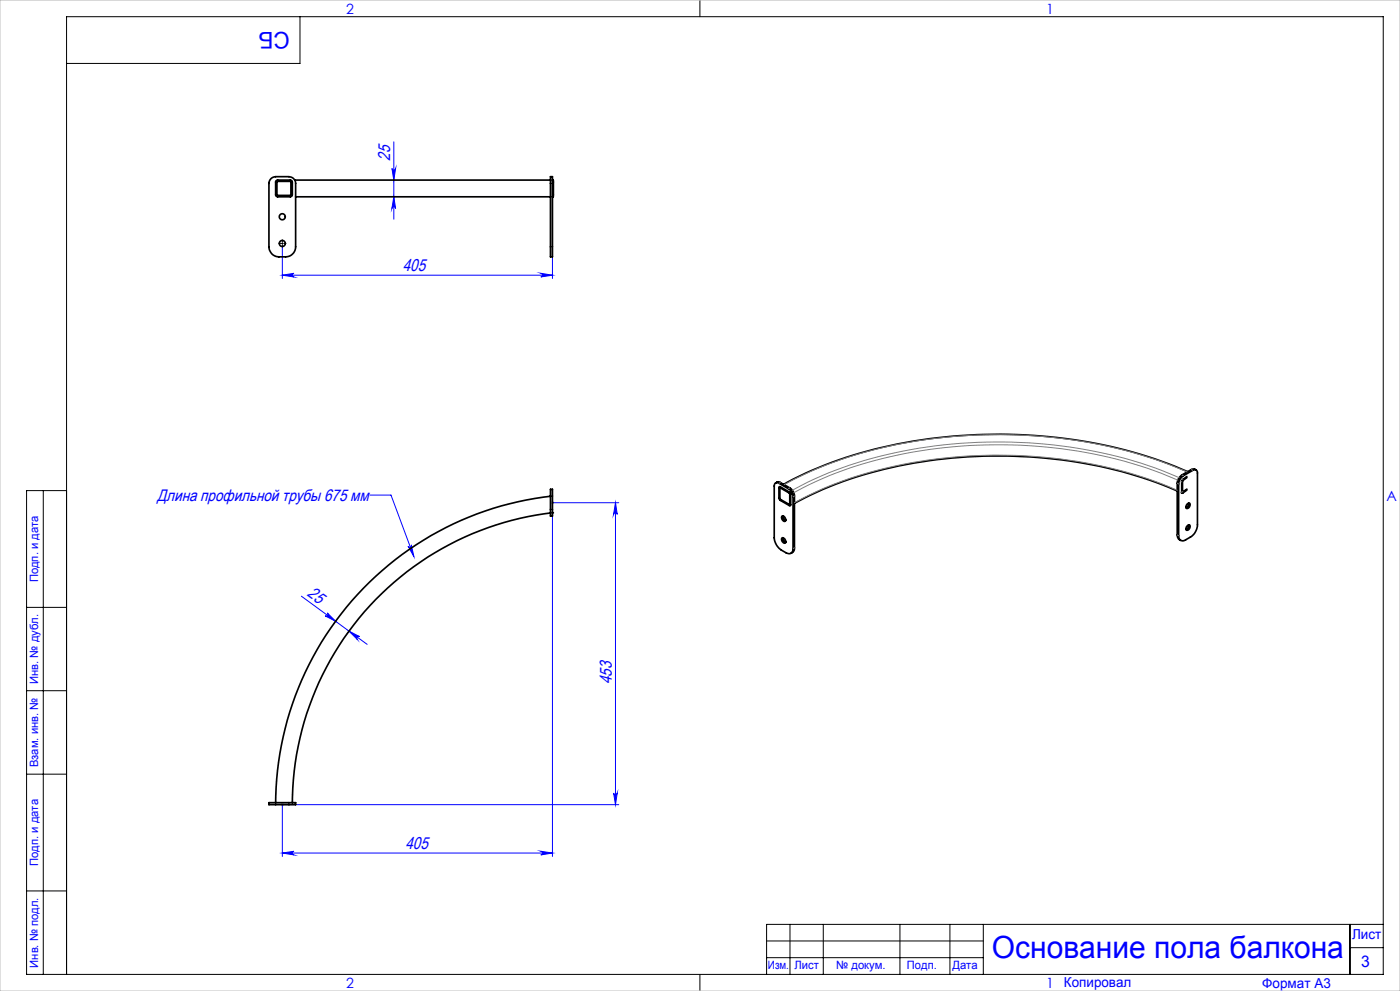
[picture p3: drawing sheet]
<svg xmlns="http://www.w3.org/2000/svg" width="420mm" height="297mm" viewBox="0 0 420 297" stroke-linecap="round" stroke-linejoin="round" font-family="sans-serif">
<g fill="none" stroke="#00f" stroke-width=".3">
<path d="M117.6 50.5a.55 .55 0 0 0 .5 .5 .55 .55 0 0 0 .6-.5l-.6 3.5zM118.1 59l.6 3.5a.55 .55 0 0 0-.6-.6 .55 .55 0 0 0-.5 .6zM118.1 42.5v23.2M84.7 74.1v9.4M165.7 77v6.5M84.7 82.5l3.5-.6a.55 .55 0 0 0-.5 .6 .55 .55 0 0 0 .5 .5zM84.7 82.5h81M162.2 81.9l3.5 .6-3.5 .5a.55 .55 0 0 0 .5-.5 .55 .55 0 0 0-.5-.6zM111.1 148.4h6.2l6.8 18.4M165.7 154.7v102M165.8 150.7h19.8M184.6 150.7v90.5"/>
<path d="M184.6 150.7l.6 3.5a.55 .55 0 0 0-.6-.6 .55 .55 0 0 0-.5 .6zM90.4 178.7l10.3 7.5M122.4 163.7a.53 .53 0 0 0 .7 .3 .53 .53 0 0 0 .3-.7l.7 3.5zM98.2 183.7l2.5 2.5-3.2-1.6a.54 .54 0 0 0 .8-.2 .54 .54 0 0 0-.1-.7zM100.6 186.2l-.5 .8M100.7 186.2l4 3M104.7 189.2l-.6 .8M104.7 189.2l5.4 3.9M104.7 189.2l3.1 1.6a.54 .54 0 0 0-.7 .1 .54 .54 0 0 0 .1 .8zM184.1 237.7a.55 .55 0 0 0 .5 .5 .55 .55 0 0 0 .6-.5l-.6 3.5zM84.7 241.2h100.9M84.7 255.7l3.5-.6a.55 .55 0 0 0-.5 .6 .55 .55 0 0 0 .5 .5z"/>
<path d="M84.7 241.2v15.5M84.7 255.7h81M162.2 255.1l3.5 .6-3.5 .5a.55 .55 0 0 0 .5-.5 .55 .55 0 0 0-.5-.6z"/>
</g>
<path d="M0 0h420v297h-420zM165.2 150.7h1M165.4 150.3l.7 .7M165.7 150.1v1.1M166.1 150.3l-.7 .7M84.2 241.2h1M84.3 240.8l.8 .7M84.7 240.7v.9M85.1 240.8l-.8 .7" fill="none" stroke="#c0c0c0" stroke-width=".3"/>
<path d="M84.3 72.9h-.7M84.7 72.5v-.7M84.7 73.3v.7M85.1 72.9h.7" fill="none" stroke="#000" stroke-width=".3" stroke-dasharray="15.2 1.3 1.3 1.3"/>
<g fill="none" stroke="#000" stroke-width=".3">
<path d="M90 5v14h-70M210 0v5M84.5 73h.4M84.7 72.8v.4M13 147v145M20 147h-12v145h407v-287h-395v287M8 182h12M8 207h12M8 232h12M8 267h12M237 277v15M247 277v15"/>
<path d="M270 277v15M285 277v15M295 277v15M405 277v15M415 277h-185v15M210 292v5M230 282h65M230 287h65M405 284h10"/>
</g>
<g fill="#00f">
<path d="M122.4 163.7a.53 .53 0 0 0 .7 .3 .53 .53 0 0 0 .3-.7l.7 3.5z"/>
<path d="M84.7 255.7l3.5-.6a.55 .55 0 0 0-.5 .6 .55 .55 0 0 0 .5 .5zM162.2 255.1l3.5 .6-3.5 .5a.55 .55 0 0 0 .5-.5 .55 .55 0 0 0-.5-.6z"/>
<path d="M184.6 150.7l.6 3.5a.55 .55 0 0 0-.6-.6 .55 .55 0 0 0-.5 .6zM184.1 237.7a.55 .55 0 0 0 .5 .5 .55 .55 0 0 0 .6-.5l-.6 3.5z"/>
<path d="M104.7 189.2l3.1 1.6a.54 .54 0 0 0-.7 .1 .54 .54 0 0 0 .1 .8zM98.2 183.7l2.5 2.5-3.2-1.6a.54 .54 0 0 0 .8-.2 .54 .54 0 0 0-.1-.7z"/>
<path d="M84.7 82.5l3.5-.6a.55 .55 0 0 0-.5 .6 .55 .55 0 0 0 .5 .5zM162.2 81.9l3.5 .6-3.5 .5a.55 .55 0 0 0 .5-.5 .55 .55 0 0 0-.5-.6z"/>
<path d="M118.1 59l.6 3.5a.55 .55 0 0 0-.6-.6 .55 .55 0 0 0-.5 .6zM117.6 50.5a.55 .55 0 0 0 .5 .5 .55 .55 0 0 0 .6-.5l-.6 3.5z"/>
</g>
<g fill="none" stroke="#000" stroke-width=".5">
<path d="M81.3 53.5l1.4-.6h4a2.05 2.05 0 0 1 2 2.1v19a3 3 0 0 1-3 3 5.8 5.8 0 0 1-3.4-.3l-1-1-.5-.8-.1-.9v-19zM82.9 54.1l.3-.1h4l.3 .1 .2 .5v3.8l-.2 .4-.4 .2h-3.8l-.4-.2-.2-.3v-4zM83.1 54.4h4.1v4.1h-4.1zM88.4 54h76.7M88.7 59h76.4M165.1 52.9h.6v24.1h-.6zM165.7 54l.3 .1v4.7l-.3 .2M165.1 148.7a93 93 0 0 0-82.4 91.9M165.1 153.7a88.1 88.1 0 0 0-77.4 86.9M165.1 146.6h.6v8.1h-.6zM165.7 153.7h.3M232.5 144.9l.9-.2 3.1 1.8a2.97 2.97 0 0 1 1.4 2.4v15.5a1.29 1.29 0 0 1-.6 1.4 1.29 1.29 0 0 1-1.5-.1l-1.4-.9a4.8 4.8 0 0 1-2.1-3.6v-15.5z"/>
<path d="M232.7 144.7l.6-.3 .5 .1 3.1 1.7a2.97 2.97 0 0 1 1.4 2.5v15.9l-.2 .6-.8 .6M233.8 145.9h.3l3 1.9v3.7l-3.1-1.6-.2-.4zM234 146.2l2.9 1.6v3.4l-2.9-1.7zM234.6 154.7a.91 .91 0 0 1 .9 .5 .91 .91 0 0 1-.1 1.1 1.19 1.19 0 0 1-.8-1.6zM234.9 154.7a1.21 1.21 0 0 0 .8 1.3M353.2 147.1a141.3 141.3 0 0 0-76.7-8.7 115.3 115.3 0 0 0-38.2 12.4M354.4 147.7l.2 .1M354.7 142.8l3.1-1.8a.85 .85 0 0 1 1-.1 .85 .85 0 0 1 .4 .9v15.5a4.6 4.6 0 0 1-2.1 3.7l-1.4 .8a1.28 1.28 0 0 1-1.5 .1 1.28 1.28 0 0 1-.6-1.3v-15.5l.2-1.1zM356.1 142.8l-1.3 .9-.3 .5v3.6h.3l1.3-.9M356.1 143.2l-1.3 .9v3.3l1.3-.8M356.2 151.1a.51 .51 0 0 1 .8-.3 .51 .51 0 0 1-.1 .9 .6 .6 0 0 1-.4 .6 .6 .6 0 0 1-.7-.4zM356.2 157.6a.51 .51 0 0 1 .8-.2 .51 .51 0 0 1-.1 .8 .6 .6 0 0 1-.4 .7 .6 .6 0 0 1-.7-.4z"/>
<path d="M356.3 141.4a147.8 147.8 0 0 0-75.3-10.2 124.5 124.5 0 0 0-45.9 14M356.6 150.8a1.25 1.25 0 0 1-.8 1.3M356.6 157.3a1.25 1.25 0 0 1-.8 1.4M358.8 140.9l-.6-.4-.5 .1-3.1 1.7a3.2 3.2 0 0 0-1.4 2.5v15.5l.4 1.2 .6 .5M234.6 161.3a.95 .95 0 0 1 .9 .4 .95 .95 0 0 1 0 1.1 1.07 1.07 0 0 1-.9-1.5zM234.9 161.2a1.22 1.22 0 0 0 .8 1.4M80.7 240.6h8v.6h-8z"/>
<circle cx="84.7" cy="73" r=".9"/>
<circle cx="84.7" cy="65" r=".9"/>
</g>
<g fill="none" stroke="#808080" stroke-width=".3">
<path d="M234.1 144.6l-.4 .2M236.9 146.2l-.4 .3M238.3 148.7l-.4 .2M353.2 146.9a138.6 138.6 0 0 0-67.3-9.9 121.5 121.5 0 0 0-47.6 13.6M353.2 144.8l.4 .3M353.3 143.9a138.6 138.6 0 0 0-67.4-10 120.8 120.8 0 0 0-47.8 13.8M353.7 143.2a139.8 139.8 0 0 0-65.4-10.3 124.1 124.1 0 0 0-50.6 14M354.3 144.3l.2 .1M354.3 147.4l.2 .1M354.6 142.3l.4 .3M354.7 143.6l.2 .1M354.8 147.4h.1"/>
<path d="M356.1 141.5a144.4 144.4 0 0 0-68.1-10.8 128.4 128.4 0 0 0-52.7 14.5M357.4 140.7l.4 .3M238.3 164.2l-.4 .2M353.2 160.3l.4 .3"/>
</g>
<text font-size="9.2" fill="#00f" x="297.6" y="287.2">Основание пола балкона</text>
<text font-size="6.9" fill="#00f" x="86.9" y="9.4" transform="rotate(-180 86.9 9.4)">СБ</text>
<g font-size="5.1" fill="#00f">
<text x="117" y="48.1" transform="rotate(-90 117 48.1)">25</text>
<text x="120.8" y="81.3">405</text>
<text x="92" y="178.4" transform="rotate(36 92 178.4)">25</text>
<text x="183.5" y="205.1" transform="rotate(-90 183.5 205.1)">453</text>
<text x="121.6" y="254.5">405</text>
</g>
<text font-size="5" fill="#00f" x="47.2" y="150">Длина профильной трубы 675 мм</text>
<text font-size="4.8" fill="#00f" x="408.3" y="289.7">3</text>
<g font-size="4.2" fill="#00f">
<text x="103.8" y="4.2">2</text>
<text x="313.8" y="4.2">1</text>
<text x="415.9" y="150.2">A</text>
<text x="103.8" y="296.2">2</text>
<text x="313.8" y="296.2">1</text>
</g>
<g font-size="4.1" fill="#00f">
<text x="405.6" y="281.5">Лист</text>
<text x="319.2" y="295.9">Копировал</text>
<text x="378.7" y="296">Формат А3</text>
</g>
<g font-size="3.4" fill="#00f">
<text x="11.4" y="174.5" transform="rotate(-90 11.4 174.5)">Подп. и дата</text>
<text x="11.4" y="205" transform="rotate(-90 11.4 205)">Инв. № дубл.</text>
<text x="11.4" y="229.9" transform="rotate(-90 11.4 229.9)">Взам. инв. №</text>
<text x="11.4" y="259.5" transform="rotate(-90 11.4 259.5)">Подп. и дата</text>
<text x="11.4" y="290" transform="rotate(-90 11.4 290)">Инв. № подл.</text>
<text x="230.4" y="290.4">Изм.</text>
<text x="238.3" y="290.4">Лист</text>
<text x="250.9" y="290.4">№ докум.</text>
<text x="272.1" y="290.4">Подп.</text>
<text x="285.7" y="290.5">Дата</text>
</g>
</svg>
